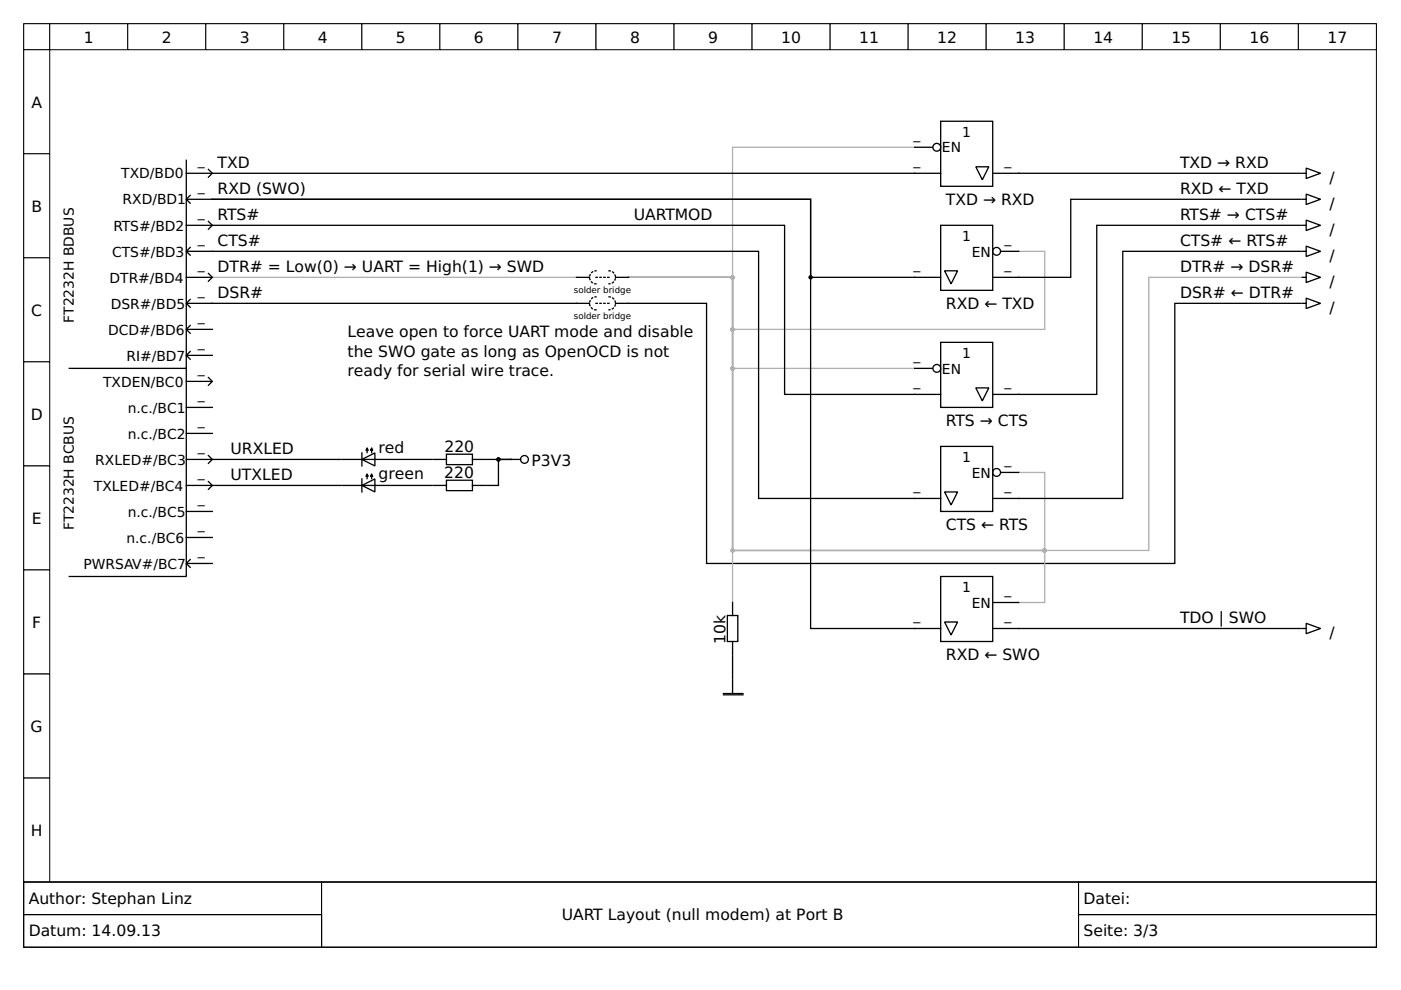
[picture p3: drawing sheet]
<svg xmlns="http://www.w3.org/2000/svg" width="297mm" height="210mm" viewBox="0 0 297 210" stroke-linecap="round" stroke-linejoin="round" font-family="sans-serif">
<path d="M5 5h286.8v182h-286.8z" fill="none" stroke="#000" stroke-width=".21"/>
<g fill="#fff" stroke="#000" stroke-width=".21">
<path d="M5 5h5.5v5.5h-5.5z"/>
<path d="M10.5 5h16.6v5.5h-16.6z"/>
<path d="M27.1 5h16.5v5.5h-16.5z"/>
<path d="M43.6 5h16.6v5.5h-16.6z"/>
<path d="M60.2 5h16.5v5.5h-16.5z"/>
<path d="M76.7 5h16.6v5.5h-16.6z"/>
<path d="M93.3 5h16.5v5.5h-16.5z"/>
<path d="M109.8 5h16.6v5.5h-16.6z"/>
<path d="M126.4 5h16.5v5.5h-16.5z"/>
<path d="M142.9 5h16.6v5.5h-16.6z"/>
<path d="M159.5 5h16.5v5.5h-16.5z"/>
<path d="M176 5h16.5v5.5h-16.5z"/>
<path d="M192.5 5h16.6v5.5h-16.6z"/>
<path d="M209.1 5h16.5v5.5h-16.5z"/>
<path d="M225.6 5h16.6v5.5h-16.6z"/>
<path d="M242.2 5h16.5v5.5h-16.5z"/>
<path d="M258.7 5h16.6v5.5h-16.6z"/>
<path d="M275.3 5h16.5v5.5h-16.5z"/>
<path d="M5 10.5h5.5v22.1h-5.5z"/>
<path d="M5 32.6h5.5v22.1h-5.5z"/>
<path d="M5 54.7h5.5v22h-5.5z"/>
<path d="M5 76.7h5.5v22.1h-5.5z"/>
<path d="M5 98.8h5.5v22h-5.5z"/>
<path d="M5 120.8h5.5v22.1h-5.5z"/>
<path d="M5 142.9h5.5v22.1h-5.5z"/>
<path d="M5 165h5.5v22h-5.5z"/>
<path d="M5 187h286.8v13.8h-286.8z"/>
<path d="M5 187h63.2v6.9h-63.2z"/>
</g>
<path d="M5 187h63.2v6.9h-63.2z" fill="none" stroke="#000" stroke-width=".21"/>
<path d="M68.2 187h160.5v13.8h-160.5z" fill="#fff" stroke="#000" stroke-width=".21"/>
<path d="M68.2 187h160.5v13.8h-160.5z" fill="none" stroke="#000" stroke-width=".21"/>
<path d="M228.7 187h63.1v6.9h-63.1z" fill="#fff" stroke="#000" stroke-width=".21"/>
<path d="M228.7 187h63.1v6.9h-63.1z" fill="none" stroke="#000" stroke-width=".21"/>
<path d="M5 193.9h63.2v6.9h-63.2z" fill="#fff" stroke="#000" stroke-width=".21"/>
<path d="M5 193.9h63.2v6.9h-63.2z" fill="none" stroke="#000" stroke-width=".21"/>
<path d="M228.7 193.9h63.1v6.9h-63.1z" fill="#fff" stroke="#000" stroke-width=".21"/>
<path d="M228.7 193.9h63.1v6.9h-63.1z" fill="none" stroke="#000" stroke-width=".21"/>
<g fill="none" stroke="#000" stroke-width=".28">
<path d="M39.5 34v44.1h-24.8M39.5 36.7h5.4M44.2 35.9l.8 .8-.8 .9M45 36.7h154.4M193.9 31.2h3.8M199.4 25.7h11.1v13.8h-11.1zM206.9 35.4h2.7l-1.3 2.7zM275.8 36.7h-65.3M276.1 36.7h.8M276.9 35.6l3.1 1.1-3.1 1.1zM39.5 58.8h5.4M39.5 47.8h5.4"/>
<path d="M39.6 53.3h121.2v52.4h38.6M39.6 42.3h5.4M40.3 41.4l-.8 .9 .8 .8M40.3 52.5l-.8 .8 .8 .8M44.2 58l.8 .8-.8 .8M44.2 46.9l.8 .9-.8 .8M45 42.3h126.9v16.5h27.5M45 42.3h126.9v91h27.5M45 47.8h121.4v35.8h33M122.2 58.8h2.8M130.5 58.8h2.8M199.4 47.8h11.1v13.8h-11.1z"/>
<path d="M200.3 57.4h2.7l-1.4 2.8zM212.2 53.3h3.8M275.8 42.3h-48.8v16.5h-16.5M275.8 47.8h-43.3v35.8h-22M275.8 53.3h-37.8v52.4h-27.5M276.1 58.8h.8M276.1 53.3h.8M276.1 42.3h.8M276.1 47.8h.8M276.9 57.7l3.1 1.1-3.1 1.1zM276.9 41.2l3.1 1.1-3.1 1.1zM276.9 46.7l3.1 1.1-3.1 1.1z"/>
<path d="M276.9 52.2l3.1 1.1-3.1 1.1zM39.5 78.1v44.1h-24.8M39.6 69.8h5.4M39.6 75.3h5.4M40.3 63.5l-.8 .8 .8 .8M40.3 69l-.8 .8 .8 .9M40.3 74.5l-.8 .8 .8 .9M125 64.3h-85.4M130.5 64.3h19.3v55.2h99.3v-55.2h26.7M193.9 78.1h3.8M199.4 72.6h11.1v13.8h-11.1zM276.1 64.3h.8"/>
<path d="M276.9 63.2l3.1 1.1-3.1 1.1zM39.5 97.4h5.4M39.5 91.9h5.5M39.5 80.9h5.4M39.5 86.4h5.5M44.2 96.6l.8 .8-.8 .8M44.2 80l.8 .9-.8 .8M45 97.4h27.3M72.6 97.4h11M76.7 97.4l2.8-1.4v2.8zM76.7 96v2.8M77.8 95.5v.5"/>
<path d="M78.8 95.5v.5M83.9 97.4h7.7M91.9 97.4h2.8M94.7 96.3h5.5v2.2h-5.5zM100.2 97.4h2.7M103.2 97.4h5.2M108.4 97.4h2M108.4 97.4h-2.7v5.5h-2.5M199.4 94.7h11.1v13.7h-11.1zM206.9 82.2h2.7l-1.3 2.8zM39.5 102.9h5.4M39.5 114h5.5"/>
<path d="M39.5 108.4h5.5M39.6 119.5h5.4M40.3 118.6l-.8 .9 .8 .8M44.2 102.1l.8 .8-.8 .9M45 102.9h27.3M72.6 102.9h11M76.7 102.9l2.8-1.4v2.8zM76.7 101.5v2.8M77.8 101v.5M78.8 101v.5M83.9 102.9h7.7M91.9 102.9h2.8"/>
<path d="M94.7 101.8h5.5v2.2h-5.5zM100.2 102.9h2.7M200.3 104.3h2.7l-1.4 2.8zM212.2 100.2h3.8M154.2 130.5h2.2v5.5h-2.2zM155.3 127.7v2.8M155.3 136v2.8M155.3 139v5M199.4 122.2h11.1v13.8h-11.1zM200.3 131.9h2.7l-1.4 2.7zM210.5 133.3h65.3M210.5 127.7h5.5"/>
<path d="M276.1 133.3h.8M276.9 132.2l3.1 1.1-3.1 1.1zM153.4 147.3h4.1M153.4 147h4.1M155.3 144.3v2.7"/>
<circle cx="198.6" cy="31.2" r=".83"/>
<circle cx="211.3" cy="53.3" r=".83"/>
<circle cx="198.6" cy="78.1" r=".83"/>
<circle cx="111.2" cy="97.4" r=".83"/>
<circle cx="211.3" cy="100.2" r=".83"/>
</g>
<path d="M193.9 31.2h-38.6v27.6h-22M45 58.8h77.2M133.3 58.8h22v57.9h88.3v-57.9h32.2M133.3 58.8h22v57.9h66.2v11h-5.5M133.3 58.8h22v57.9h66.2v-16.5h-5.5M133.3 58.8h22v19.3h38.6M133.3 58.8h22v68.7M216 53.3h5.5v16.5h-66.2v-11h-22" fill="none" stroke="#b0b0b0" stroke-width=".28"/>
<g fill="#b0b0b0" stroke="#b0b0b0" stroke-width=".28">
<circle cx="155.3" cy="58.8" r=".28"/>
<circle cx="155.3" cy="116.7" r=".28"/>
<circle cx="221.5" cy="116.7" r=".28"/>
<circle cx="155.3" cy="78.1" r=".28"/>
<circle cx="155.3" cy="69.8" r=".28"/>
</g>
<g fill="#000" stroke="#000" stroke-width=".28">
<circle cx="171.9" cy="58.8" r=".28"/>
<circle cx="105.7" cy="97.4" r=".28"/>
</g>
<path d="M126.4 58.8h2.7M129.1 57.4a1.38 1.38 0 0 1 1.4 1.4 1.38 1.38 0 0 1-1.4 1.4M126.4 64.3h2.7M126.4 65.7a1.38 1.38 0 0 1-1.4-1.4 1.38 1.38 0 0 1 1.4-1.4M126.4 60.2a1.38 1.38 0 0 1-1.4-1.4 1.38 1.38 0 0 1 1.4-1.4M129.1 62.9a1.38 1.38 0 0 1 1.4 1.4 1.38 1.38 0 0 1-1.4 1.4" fill="none" stroke="#000" stroke-width=".28" stroke-dasharray=".3 .6"/>
<path d="M77.8 94.9l.3 .6h-.5zM78.8 94.9l.3 .6h-.6zM77.8 100.4l.3 .6h-.5zM78.8 100.4l.3 .6h-.6z" fill="#000" stroke="#000" stroke-width=".21"/>
<g font-size="3.3">
<text x="17.8" y="9.1">1</text>
<text x="34.3" y="9.1">2</text>
<text x="50.9" y="9.1">3</text>
<text x="67.4" y="9.1">4</text>
<text x="83.9" y="9.1">5</text>
<text x="100.5" y="9.1">6</text>
<text x="117" y="9.1">7</text>
<text x="133.6" y="9.1">8</text>
<text x="150.1" y="9.1">9</text>
<text x="165.6" y="9.1">10</text>
<text x="182.2" y="9.1">11</text>
<text x="198.7" y="9.1">12</text>
<text x="215.3" y="9.1">13</text>
<text x="231.8" y="9.1">14</text>
<text x="248.4" y="9.1">15</text>
<text x="264.9" y="9.1">16</text>
<text x="281.4" y="9.1">17</text>
<text x="6.7" y="22.8">A</text>
<text x="46.1" y="35.6">TXD</text>
<text x="250.2" y="35.6">TXD → RXD</text>
<text x="46.1" y="41.2">RXD (SWO)</text>
<text x="250.2" y="41.2">RXD ← TXD</text>
<text x="281.9" y="38.7">/</text>
<text x="6.7" y="44.9">B</text>
<text x="46.1" y="46.7">RTS#</text>
<text x="134.4" y="46.7">UARTMOD</text>
<text x="200.5" y="43.5">TXD → RXD</text>
<text x="250.2" y="46.7">RTS# → CTS#</text>
<text x="281.9" y="44.2">/</text>
<text x="46.1" y="52.2">CTS#</text>
<text x="250.2" y="52.2">CTS# ← RTS#</text>
<text x="281.9" y="49.7">/</text>
<text x="46.1" y="57.7">DTR# = Low(0) → UART = High(1) → SWD</text>
<text x="250.2" y="57.7">DTR# → DSR#</text>
<text x="281.9" y="55.3">/</text>
<text x="46.1" y="63.2">DSR#</text>
<text x="200.5" y="65.6">RXD ← TXD</text>
<text x="250.2" y="63.2">DSR# ← DTR#</text>
<text x="281.9" y="60.8">/</text>
<text x="6.6" y="67">C</text>
<text x="73.7" y="71.5">Leave open to force UART mode and disable</text>
<text x="281.9" y="66.3">/</text>
<text x="73.7" y="75.6">the SWO gate as long as OpenOCD is not</text>
<text x="73.7" y="79.8">ready for serial wire trace.</text>
<text x="6.5" y="89">D</text>
<text x="80.3" y="96">red</text>
<text x="94.2" y="95.8">220</text>
<text x="200.5" y="90.4">RTS → CTS</text>
<text x="48.9" y="101.8">UTXLED</text>
<text x="48.9" y="96.3">URXLED</text>
<text x="80.3" y="101.5">green</text>
<text x="94.2" y="101.4">220</text>
<text x="112.7" y="98.7">P3V3</text>
<text x="6.7" y="111.1">E</text>
<text x="200.5" y="112.4">CTS ← RTS</text>
<text x="6.8" y="133.2">F</text>
<text x="153.8" y="136.5" transform="rotate(-90 153.8 136.5)">10k</text>
<text x="250.2" y="132.2">TDO | SWO</text>
<text x="281.9" y="135.2">/</text>
<text x="200.5" y="140">RXD ← SWO</text>
<text x="6.5" y="155.2">G</text>
<text x="6.5" y="177.3">H</text>
<text x="6.1" y="191.7">Author: Stephan Linz</text>
<text x="229.7" y="191.7">Datei:</text>
<text x="119.1" y="195.1">UART Layout (null modem) at Port B</text>
<text x="6.1" y="198.6">Datum: 14.09.13</text>
<text x="229.7" y="198.6">Seite: 3/3</text>
</g>
<g font-size="2.9">
<text x="193.7" y="29.4">_</text>
<text x="204" y="29">1</text>
<text x="42" y="34.9">_</text>
<text x="193.7" y="34.9">_</text>
<text x="199.7" y="32.3">EN</text>
<text x="213" y="34.9">_</text>
<text x="25.7" y="37.8">TXD/BD0</text>
<text x="42" y="40.5">_</text>
<text x="26" y="43.4">RXD/BD1</text>
<text x="42" y="46">_</text>
<text x="24.1" y="48.9">RTS#/BD2</text>
<text x="42" y="51.5">_</text>
<text x="204" y="51.1">1</text>
<text x="213" y="51.5">_</text>
<text x="23.2" y="59.9">DTR#/BD4</text>
<text x="23.8" y="54.4">CTS#/BD3</text>
<text x="42" y="57">_</text>
<text x="193.7" y="57">_</text>
<text x="206.1" y="54.4">EN</text>
<text x="213" y="57">_</text>
<text x="23.5" y="65.4">DSR#/BD5</text>
<text x="42" y="62.5">_</text>
<text x="15.6" y="68.5" transform="rotate(-90 15.6 68.5)">FT2232H BDBUS</text>
<text x="23" y="70.9">DCD#/BD6</text>
<text x="42" y="68">_</text>
<text x="26.8" y="76.5">RI#/BD7</text>
<text x="42" y="73.6">_</text>
<text x="193.7" y="76.3">_</text>
<text x="204" y="75.9">1</text>
<text x="21.8" y="82">TXDEN/BC0</text>
<text x="42" y="79.1">_</text>
<text x="193.7" y="81.8">_</text>
<text x="199.7" y="79.2">EN</text>
<text x="213" y="81.8">_</text>
<text x="27.1" y="87.5">n.c./BC1</text>
<text x="42" y="84.6">_</text>
<text x="27.1" y="93">n.c./BC2</text>
<text x="42" y="95.6">_</text>
<text x="42" y="90.1">_</text>
<text x="20.2" y="98.5">RXLED#/BC3</text>
<text x="42" y="101.1">_</text>
<text x="204" y="98">1</text>
<text x="206.1" y="101.3">EN</text>
<text x="213" y="98.4">_</text>
<text x="19.9" y="104">TXLED#/BC4</text>
<text x="42" y="106.6">_</text>
<text x="193.7" y="103.9">_</text>
<text x="213" y="103.9">_</text>
<text x="15.6" y="112.4" transform="rotate(-90 15.6 112.4)">FT2232H BCBUS</text>
<text x="27.1" y="109.5">n.c./BC5</text>
<text x="42" y="112.2">_</text>
<text x="26.8" y="115.1">n.c./BC6</text>
<text x="42" y="117.7">_</text>
<text x="17.7" y="120.6">PWRSAV#/BC7</text>
<text x="204" y="125.5">1</text>
<text x="213" y="126">_</text>
<text x="193.7" y="131.5">_</text>
<text x="206.1" y="128.8">EN</text>
<text x="213" y="131.5">_</text>
</g>
<g font-size="1.8">
<text x="121.7" y="62.1">solder bridge</text>
<text x="121.7" y="67.6">solder bridge</text>
</g>
</svg>
